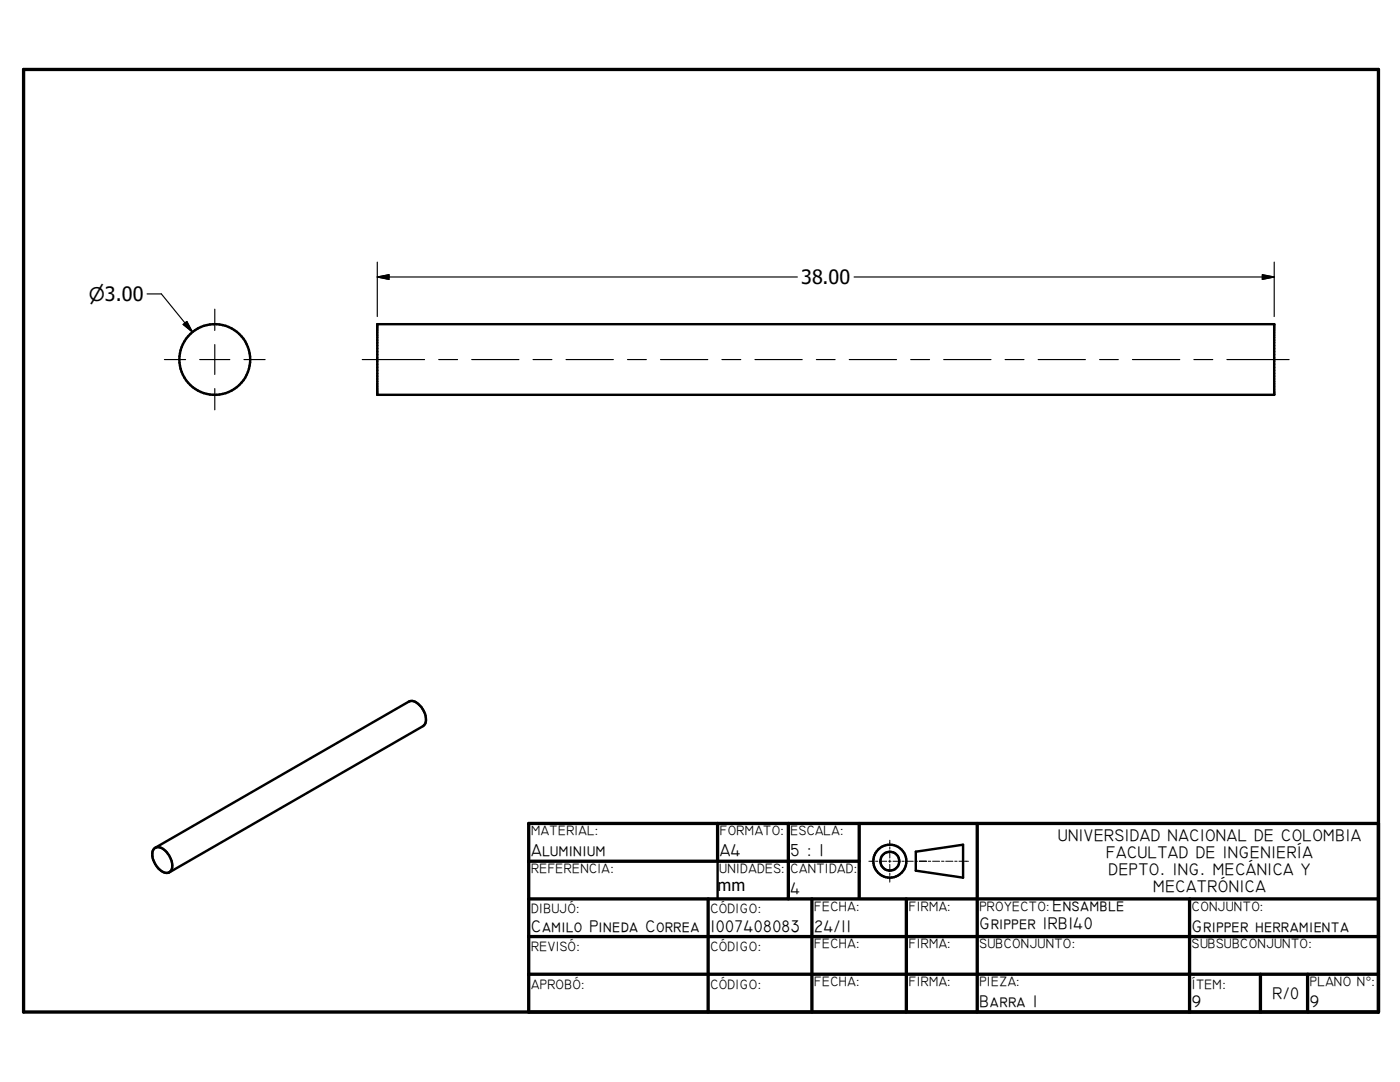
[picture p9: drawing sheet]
<svg xmlns="http://www.w3.org/2000/svg" width="279mm" height="216mm" viewBox="0 0 279 216" stroke-linecap="round" stroke-linejoin="round" font-family="sans-serif">
<g fill="none" stroke="#000" stroke-width=".48">
<path d="M75.3 64.7h179v14.1h-179zM30.8 169.3a1.79 1.79 0 0 1 2.5 .8 3.4 3.4 0 0 1 .8 3.7 1.63 1.63 0 0 1-2.5-.5 3.5 3.5 0 0 1-1-3.8zM31 169.2l50.6-29.2a1.88 1.88 0 0 1 2.3 .9 3.4 3.4 0 0 1 .9 3.7l-.4 .3-50.6 29.2M143.2 171.8v7.6M182.8 169.9l9.4-1.3v6.5l-9.4-1.4z"/>
<circle cx="42.9" cy="71.7" r="7.1"/>
<circle cx="177.6" cy="171.8" r="1.88"/>
<circle cx="177.6" cy="171.8" r="3.3"/>
</g>
<g fill="none" stroke="#000" stroke-width=".66">
<path d="M4.7 13.9h270.4v188h-270.4zM105.5 179.4h169.6M105.5 171.9h66M141.3 179.4v22.5M143.2 164.3v7.5M157.3 164.3v15.1M162 179.4v22.5M171.5 164.3v15M180.9 179.4v22.5M195 164.3v37.6M237.4 179.4v22.5M275.1 164.3h-169.6v37.6"/>
<path d="M105.5 186.9h169.6M105.5 194.4h169.6M251.5 194.4v7.5M261 194.4v7.5"/>
</g>
<g fill="none" stroke="#000" stroke-width=".2">
<path d="M173.4 171.9h.9M174.7 171.9h.5M175.6 171.9h1.4M177.3 171.9h.5M177.6 167.7v.9M177.6 169v.4M177.6 169.8v1.4M177.6 171.6v.5M177.6 172.5v1.4M177.6 174.2v.5M177.6 175.1v.9M178.2 171.9h1.4"/>
<path d="M180 171.9h.5M180.8 171.9h1.5M182.6 171.9h.5M183.5 171.9h1.4M185.3 171.9h.4M186.1 171.9h1.4M187.9 171.9h.5M188.7 171.9h1.5M190.5 171.9h.5M191.4 171.9h1.9"/>
</g>
<g fill="none" stroke="#000" stroke-width=".23">
<path d="M29.4 58.6h2.8l6.2 7.7M75.3 55.3h83.8M75.3 55.3l2.3-.5v1zM75.3 52.3v10.9M170.5 55.3h83.8M251.9 54.8l2.4 .5-2.4 .5zM254.3 52.3v10.9M32.8 71.7h4.2M36.6 64.7l.7-.5 1.1 2.1zM39.9 71.7h6M42.9 61.7v4.2M42.9 68.8v5.9"/>
<path d="M42.9 77.5v4.3M48.7 71.7h4.2M72.3 71.7h12.4M87.6 71.7h3.7M94.1 71.7h9.5M106.4 71.7h3.7M113 71.7h9.4M125.2 71.7h3.8M131.8 71.7h9.5M144.1 71.7h3.7M150.7 71.7h9.4M162.9 71.7h3.8"/>
<path d="M169.5 71.7h9.4M181.7 71.7h3.8M188.3 71.7h9.5M200.6 71.7h3.8M207.2 71.7h9.4M219.4 71.7h3.8M226 71.7h9.4M238.3 71.7h3.7M244.9 71.7h12.4M183.5 171.9h1.4"/>
</g>
<path d="M75.3 55.3l2.3-.5v1zM251.9 54.8l2.4 .5-2.4 .5zM36.6 64.7l.7-.5 1.1 2.1z" fill="#000" stroke="#000" stroke-width=".23"/>
<text font-size="3.9" x="159.9" y="56.7">38.00</text>
<text font-size="3.7" x="17.7" y="60">n3.00</text>
<g font-size="3.5">
<text x="106" y="170.9">Aluminium</text>
<text x="143.7" y="170.9">A4</text>
<text x="157.8" y="170.9">5 : 1</text>
</g>
<g font-size="3.4">
<text x="211.1" y="167.9">UNIVERSIDAD NACIONAL DE COLOMBIA</text>
<text x="220.8" y="171.3">FACULTAD DE INGENIERÍA</text>
<text x="157.8" y="178.4">4</text>
<text x="221.2" y="174.6">DEPTO. ING. MECÁNICA Y</text>
<text x="230.1" y="178">MECATRÓNICA</text>
<text x="106" y="185.9">Camilo Pineda Correa</text>
<text x="141.8" y="185.9">1007408083</text>
<text x="162.5" y="185.9">24/11</text>
<text x="195.5" y="185.4">Gripper IRB140</text>
<text x="210.1" y="181.9">Ensamble</text>
<text x="237.9" y="185.9">Gripper herramienta</text>
<text x="195.5" y="201">Barra 1</text>
<text x="237.9" y="201">9</text>
<text x="254" y="199.4">R/0</text>
<text x="261.4" y="201">9</text>
</g>
<text font-size="3.3" x="143.2" y="177.7">mm</text>
<g font-size="2.7">
<text x="106" y="166.7">MATERIAL:</text>
<text x="143.7" y="166.6">FORMATO:</text>
<text x="157.8" y="166.6">ESCALA:</text>
<text x="106" y="174.2">REFERENCIA:</text>
<text x="143.6" y="174.3">UNIDADES:</text>
<text x="157.8" y="174.2">CANTIDAD:</text>
<text x="106" y="182.2">DIBUJÓ:</text>
<text x="141.8" y="182.2">CÓDIGO:</text>
<text x="162.5" y="181.7">FECHA:</text>
<text x="181.4" y="181.7">FIRMA:</text>
<text x="195.5" y="181.7">PROYECTO:</text>
<text x="237.9" y="181.7">CONJUNTO:</text>
<text x="106" y="189.8">REVISÓ:</text>
<text x="141.8" y="189.8">CÓDIGO:</text>
<text x="162.5" y="189.2">FECHA:</text>
<text x="181.4" y="189.2">FIRMA:</text>
<text x="195.5" y="189.2">SUBCONJUNTO:</text>
<text x="237.9" y="189.2">SUBSUBCONJUNTO:</text>
<text x="106" y="197.3">APROBÓ:</text>
<text x="141.8" y="197.3">CÓDIGO:</text>
<text x="162.5" y="196.7">FECHA:</text>
<text x="181.4" y="196.7">FIRMA:</text>
<text x="195.5" y="196.7">PIEZA:</text>
<text x="237.9" y="197.3">ÍTEM:</text>
<text x="261.4" y="196.7">PLANO N°:</text>
</g>
</svg>
